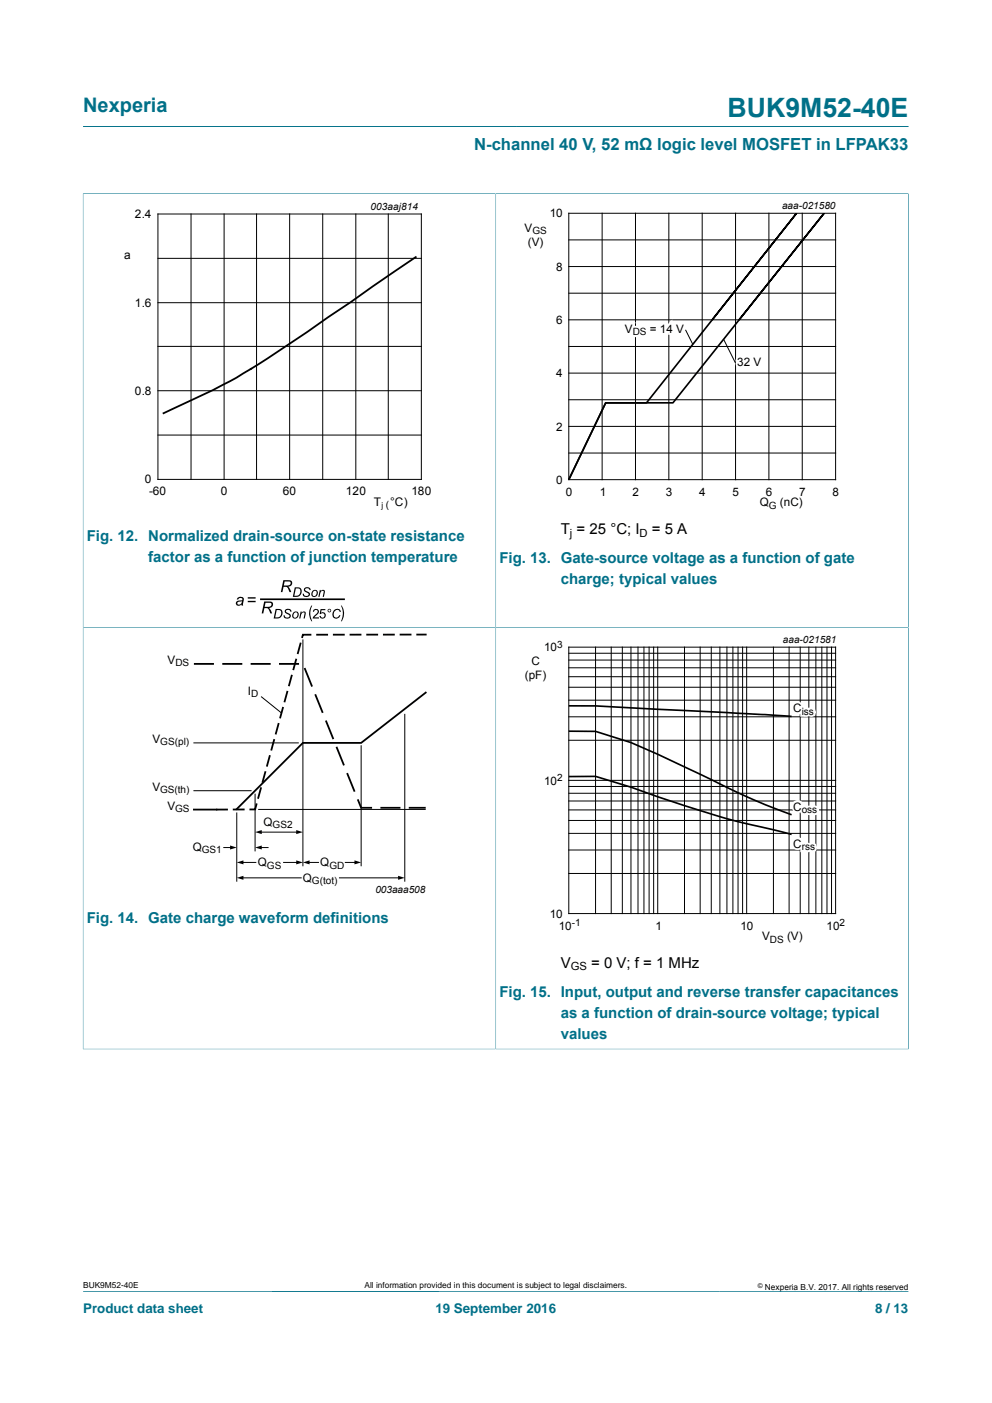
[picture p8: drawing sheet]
<svg xmlns="http://www.w3.org/2000/svg" width="210mm" height="297mm" viewBox="0 0 210 297" stroke-linecap="round" stroke-linejoin="round" font-family="sans-serif">
<path d="M17.6 26.8h174.7M17.5 41h174.9M17.6 40.9v181.2M104.9 41v181.1M192.3 40.9v181.2M17.6 132.9h174.7M17.5 222.1h174.9M17.6 273.3h174.7" fill="none" stroke="#007088" stroke-width=".21"/>
<g fill="none" stroke="#000" stroke-width=".21">
<path d="M33.4 54.7h55.8M33.4 45.3h55.8v56.2h-55.8zM40.4 45.3v56.2M47.4 45.3v56.2M54.3 45.3v56.2M61.3 45.3v56.2M68.3 45.3v56.2M75.3 45.3v56.2M82.2 45.3v56.2M120.4 45.1h56.5v56.4h-56.5zM120.4 56.4h56.5M120.4 50.8h56.5"/>
<path d="M127.5 45.1v56.4M134.5 45.1v56.4M141.6 45.1v56.4M148.6 45.1v56.4M155.7 45.1v56.4M162.8 45.1v56.4M169.8 45.1v56.4M33.4 73.3h55.8M33.4 64.1h55.8M120.4 73.3h56.5M120.4 79h56.5M120.4 67.7h56.5"/>
<path d="M120.4 62.1h56.5M145.1 69.8l1.6 3.1M153.2 71.8l2.5 5.1M33.4 92.1h55.8M33.4 82.7h55.8M120.4 95.9h56.5M120.4 90.3h56.5M120.4 84.6h56.5M64.1 135.5v47.8M120.4 137h56.5v56.4h-56.5zM120.4 139.7h56.5M120.4 138.3h56.5"/>
<path d="M126.1 137v56.4M129.4 137v56.4M131.7 137v56.4M133.6 137v56.4M135.1 137v56.4M136.3 137v56.4M137.4 137v56.4M138.4 137v56.4M139.2 137v56.4M144.9 137v56.4M148.2 137v56.4M150.6 137v56.4"/>
<path d="M152.4 137v56.4M153.9 137v56.4M155.1 137v56.4M156.2 137v56.4M157.2 137v56.4M158.1 137v56.4M163.7 137v56.4M167 137v56.4M169.4 137v56.4M171.2 137v56.4M172.7 137v56.4M174 137v56.4"/>
<path d="M175.1 137v56.4M176 137v56.4M41.1 157.3h22M55.4 147.5l4.2 3.4M76.5 157.9v25.4M85.7 151.2v35.3M120.4 156.7h56.5M120.4 151.7h56.5M120.4 148.2h56.5M120.4 145.5h56.5M120.4 143.3h56.5M120.4 141.4h56.5"/>
<path d="M41.1 167.4h12.1M47.4 179.4h1.6M50.1 172.1v14.4M54 168.1v12M54.7 171.3h35.4M55.1 179.4h1.6M55.1 176.2h7.9M120.4 179.9h56.5M120.4 176.4h56.5M120.4 173.7h56.5M120.4 171.5h56.5M120.4 169.6h56.5"/>
<path d="M120.4 167.9h56.5M120.4 166.5h56.5M120.4 165.2h56.5M51.3 182.6h2.9M51.3 185.8h12.5M60 182.6h3M65.3 182.6h2.1M71.9 185.8h12.7M73.1 182.6h2.2M120.4 184.9h56.5"/>
</g>
<g fill="none" stroke="#000" stroke-width=".38">
<path d="M88 54.4l-4.5 3.1a827.5 827.5 0 0 1-28.7 19.5 132.4 132.4 0 0 1-17.9 9.4l-2.3 1.1M62.7 139.6l-.6 2.1M63.6 136.2l-.5 2.1M65.7 134.4h-1.6l-.1 .5M69.3 134.4h-2.2M70.7 134.4h2.1M76.3 134.3l-2.1 .1M79.9 134.3h-2.2M83.4 134.3h-2.1M86.9 134.3h-2.1M90.1 134.3h-1.8M41.1 140.5h4.2"/>
<path d="M47.1 140.5h4.2M53.1 140.5h4.2M58 156.6l-.5 2.1M59 153.2l-.6 2.1M59.1 140.5h4.2M59.9 149.8l-.6 2.1M60.8 146.4l-.5 2.1M61.7 143l-.5 2.1M64.5 141.4l1.6 3.9M66.7 147l1.6 3.9M69 152.5l1.6 4M71.2 158.1l1.6 3.9"/>
<path d="M90.1 146.6l-13.6 10.7h-12.4l-14 14M41.1 171.4h4.7M48.1 171.4h-2.2M51.6 171.4h-2.1M54.3 170.3l-.3 1-1 .1M55.2 166.9l-.5 2M56.2 163.5l-.6 2M57.1 160.1l-.6 2M73.5 163.7l1.6 3.9M75.7 169.2l.8 1.8h2.3M80.5 171h4.3M86.5 171h3.6"/>
</g>
<path d="M20.4 42.4h81.7v66.4h-81.7z" fill="none" stroke="#fff" stroke-width=".21"/>
<g fill="#000">
<path d="M60.4 129.1a.76 .76 0 0 1 .8-.3 .76 .76 0 0 1 .5 .7l-.3-.1a.47 .47 0 0 0-.4-.3 .47 .47 0 0 0-.5 .4l.2 .1a.84 .84 0 0 1 .8 1 .83 .83 0 0 1-.8 .3 .83 .83 0 0 1-.7-.6h.3a.48 .48 0 0 0 .5 .4 .48 .48 0 0 0 .4-.5 1 1 0 0 1-.9-1zM63.6 129.5h.3l-.1 .2a.47 .47 0 0 1 .6-.3 .47 .47 0 0 1 .3 .6l-.2 .9h-.2l.2-1.2a.52 .52 0 0 0-.8 .5l-.1 .7h-.3zM64.4 124.6a.76 .76 0 0 1 .8-.3 .76 .76 0 0 1 .6 .6l-.3-.1a.47 .47 0 0 0-.5-.3 .47 .47 0 0 0-.4 .4l.2 .2a.84 .84 0 0 1 .8 .9 .83 .83 0 0 1-.9 .4 .83 .83 0 0 1-.6-.7h.2a.48 .48 0 0 0 .5 .5 .48 .48 0 0 0 .5-.6 1 1 0 0 1-.9-1zM65.9 128.2h.2l-.2 .5a3.6 3.6 0 0 0 .2 2.8h-.2a3.1 3.1 0 0 1 0-3.3zM67.7 124.9h.2v.2a.47 .47 0 0 1 .6-.3 .47 .47 0 0 1 .2 .7l-.1 .9h-.3l.2-1.3a.52 .52 0 0 0-.7 .6l-.2 .7h-.2zM70.7 129.2a.82 .82 0 0 1 .8-.3 .82 .82 0 0 1 .7 .6h-.3a.7 .7 0 0 0-.9-.3 .7 .7 0 0 0-.4 .9 .59 .59 0 0 0 .6 .6 .59 .59 0 0 0 .6-.5l.3 .1a.91 .91 0 0 1-1.3 .6 .91 .91 0 0 1-.3-1.5zM72.2 128.2h.1a3.1 3.1 0 0 1 0 3.3h-.1a3.6 3.6 0 0 0 0-3.3zM48.7 179l1.4 .4-1.4 .4zM54 179.4l1.4-.4v.8zM54 176.2l1.4-.5v.9zM62.7 175.7l1.4 .5-1.4 .4zM50.1 185.8l1.4-.4v.8z"/>
<path d="M50.1 182.6l1.4-.5v.9zM62.7 182.1l1.4 .5-1.4 .4zM64.1 182.6l1.4-.5v.9zM75 182.1l1.5 .5-1.5 .4zM84.3 185.4l1.4 .4-1.4 .4z"/>
<path d="M50.4 126.5a.71 .71 0 0 1 .8-.1 .71 .71 0 0 1 .4 .7l-.1 1.1h-.3l-.1-.2a.64 .64 0 0 1-.8 .2 .64 .64 0 0 1-.3-.8 .64 .64 0 0 1 .9-.3h.4v-.2a.46 .46 0 0 0-.4-.3 .46 .46 0 0 0-.5 .3h-.3zM50.3 127.5l-.1 .1a.44 .44 0 0 0 .5 .4 .44 .44 0 0 0 .4-.3l.1-.4z"/>
<path d="M52.4 126.4h1.7v.3h-1.7zM52.4 127.2h1.7v.3h-1.7z"/>
<path d="M55.9 127.3h1.1a.71 .71 0 0 1 .8 .7 .71 .71 0 0 1-.8 .7l.6 1.2h-.4l-.2-.5a.78 .78 0 0 0-1-.7l-.3 1.2h-.3zM56.2 127.6l-.2 .9h.5a.64 .64 0 0 0 .7-.1 .64 .64 0 0 0 .2-.7z"/>
<path d="M58.4 128.9h.6a1.01 1.01 0 0 1 .8 1 1.01 1.01 0 0 1-.8 1h-1.1zM58.6 129.1l-.3 1.6a.93 .93 0 0 0 1.1-.4 .93 .93 0 0 0-.2-1.1z"/>
<path d="M60 122.8h1a.71 .71 0 0 1 .9 .7 .71 .71 0 0 1-.9 .7l.7 1.1h-.4l-.2-.4a.78 .78 0 0 0-1.1-.7l-.2 1.1h-.3zM60.3 123.1l-.2 .8h.4a.64 .64 0 0 0 .8 0 .64 .64 0 0 0 .2-.7z"/>
<path d="M62.1 129.7a.73 .73 0 0 1 1.2 .3 .73 .73 0 0 1-.8 1l-.3-.1a.76 .76 0 0 1-.1-1.2zM62.3 129.8a.49 .49 0 0 0-.3 .6 .49 .49 0 0 0 .7 .3l.1-.2a.46 .46 0 0 0 .2-.6 .46 .46 0 0 0-.7-.1z"/>
<path d="M62.4 124.3h.6a1.01 1.01 0 0 1 .9 1 1.01 1.01 0 0 1-.9 1l-1 .1zM62.6 124.6l-.3 1.5a.93 .93 0 0 0 1.1-.3 .93 .93 0 0 0-.1-1.2z"/>
<path d="M66.2 125.1a.73 .73 0 0 1 1.1 .4 .73 .73 0 0 1-.8 .9l-.2-.1a.76 .76 0 0 1-.1-1.2zM66.4 125.2a.49 .49 0 0 0-.3 .7 .49 .49 0 0 0 .7 .2l.1-.1a.46 .46 0 0 0 .1-.7 .46 .46 0 0 0-.6-.1z"/>
<path d="M66.4 129a.65 .65 0 0 1 1 .1 .65 .65 0 0 1-.2 1l-.7 .6h1v.2h-1.3l.3-.6a.98 .98 0 0 0 .7-1.1h-.5l-.2 .3h-.3zM67.9 128.9h1v.3h-.8l-.1 .5a.67 .67 0 0 1 .9 .3 .67 .67 0 0 1-.4 .9 .67 .67 0 0 1-.9-.5h.3l.1 .3a.46 .46 0 0 0 .6-.2 .46 .46 0 0 0-.1-.6 .46 .46 0 0 0-.6 .1h-.2z"/>
<path d="M69.3 129.3a.4 .4 0 0 1 .8 0 .4 .4 0 0 1-.8 0zM69.5 129.3a.25 .25 0 0 0 .5 0 .25 .25 0 0 0-.5 0z"/>
</g>
<path d="M150.8 67.7l17.8-22.6-31.7 40.2h-8.7l-7.8 16.2 7.8-16.2h14.3l32-40.2-18 22.6M55.2 126.9h17.6M120.4 149.4h5.7l41.5 2.3M120.4 154.8h5.7l7.5 2.4 5.6 2.5 11.4 5.3a135.4 135.4 0 0 0 17 7.5M120.4 164.4h5.7l7.5 2.2a218.9 218.9 0 0 0 26 8.1l8 1.9" fill="none" stroke="#000" stroke-width=".35"/>
<text font-size="5.6" fill="#007088" x="154" y="24.8">BUK9M52-40E</text>
<text font-size="4.2" fill="#007088" x="17.6" y="23.6">Nexperia</text>
<text font-size="3.5" fill="#007088" x="100.4" y="31.7">N-channel 40 V, 52 mΩ logic level MOSFET in LFPAK33</text>
<g font-size="3.2">
<text x="118.7" y="113">T = 25 °C; I</text>
<text x="138" y="113">= 5 A</text>
<text x="118.7" y="204.8">V</text>
<text x="125.2" y="204.8">= 0 V; f = 1 MHz</text>
</g>
<g font-size="3.2" fill="#007088">
<text x="18.4" y="114.5">Fig. 12. Normalized drain-source on-state resistance</text>
<text x="31.4" y="118.9">factor as a function of junction temperature</text>
<text x="105.7" y="119.2">Fig. 13. Gate-source voltage as a function of gate</text>
<text x="118.7" y="123.6">charge; typical values</text>
<text x="18.4" y="195.3">Fig. 14. Gate charge waveform definitions</text>
<text x="105.7" y="211.1">Fig. 15. Input, output and reverse transfer capacitances</text>
<text x="118.7" y="215.5">as a function of drain-source voltage; typical</text>
<text x="118.7" y="219.9">values</text>
</g>
<g font-size="2.8" fill="#007088">
<text x="17.6" y="277.9">Product data sheet</text>
<text x="92.2" y="277.9">19 September 2016</text>
<text x="185.2" y="277.9">8 / 13</text>
</g>
<g font-size="2.5">
<text x="28.6" y="46.2">2.4</text>
<text x="116.4" y="46">10</text>
<text x="111" y="49">V</text>
<text x="111.7" y="52">(V)</text>
<text x="26.3" y="54.7">a</text>
<text x="117.7" y="57.3">8</text>
<text x="28.6" y="64.9">1.6</text>
<text x="117.7" y="68.6">6</text>
<text x="132.3" y="70.4">V</text>
<text x="137.6" y="70.4">= 14 V</text>
<text x="156.1" y="77.5">32 V</text>
<text x="28.6" y="83.6">0.8</text>
<text x="117.7" y="79.9">4</text>
<text x="117.8" y="91.1">2</text>
<text x="30.7" y="102.3">0</text>
<text x="31.6" y="104.9">-60</text>
<text x="46.7" y="104.9">0</text>
<text x="59.9" y="104.9">60</text>
<text x="73.2" y="104.9">120</text>
<text x="79.1" y="107.1">T</text>
<text x="82.6" y="107.1">°C)</text>
<text x="87.1" y="104.9">180</text>
<text x="117.7" y="102.4">0</text>
<text x="119.8" y="104.9">0</text>
<text x="127" y="104.9">1</text>
<text x="133.9" y="104.9">2</text>
<text x="141" y="104.9">3</text>
<text x="148" y="104.9">4</text>
<text x="155.1" y="104.9">5</text>
<text x="160.9" y="107.2">Q</text>
<text x="162.1" y="104.9">6</text>
<text x="165.1" y="107.2">(nC)</text>
<text x="169.2" y="104.9">7</text>
<text x="176.3" y="104.9">8</text>
<text x="115.2" y="137.9">10</text>
<text x="35.5" y="140.6">V</text>
<text x="111.1" y="143.8">(pF)</text>
<text x="112.5" y="140.9">C</text>
<text x="52.4" y="147.1">I</text>
<text x="167.9" y="150.8">C</text>
<text x="32.3" y="157.2">V</text>
<text x="32.3" y="167.4">V</text>
<text x="115.2" y="166.1">10</text>
<text x="35.5" y="171.4">V</text>
<text x="167.9" y="171.6">C</text>
<text x="55.8" y="174.9">Q</text>
<text x="167.9" y="179.5">C</text>
<text x="40.8" y="180.1">Q</text>
<text x="54.6" y="183.4">Q</text>
<text x="67.8" y="183.4">Q</text>
<text x="64.1" y="186.6">Q</text>
<text x="116.4" y="194.3">10</text>
<text x="118.3" y="196.8">10</text>
<text x="138.8" y="196.8">1</text>
<text x="156.7" y="196.8">10</text>
<text x="175" y="196.8">10</text>
<text x="161.3" y="199">V</text>
<text x="166.6" y="199">(V)</text>
</g>
<g font-size="2.4">
<text x="120.7" y="113.6">j</text>
<text x="135.4" y="113.6">D</text>
<text x="120.8" y="205.4">GS</text>
</g>
<g font-size="2.1">
<text x="78.4" y="44.4">003aaj814</text>
<text x="165.6" y="44.3">aaa-021580</text>
<text x="112.7" y="49.5">GS</text>
<text x="133.9" y="70.9">DS</text>
<text x="81.7" y="107.6">(</text>
<text x="162.8" y="107.7">G</text>
<text x="117.9" y="137.1">3</text>
<text x="165.7" y="136.2">aaa-021581</text>
<text x="37.1" y="141.1">DS</text>
<text x="53.1" y="147.6">D</text>
<text x="169.7" y="151.3">iss</text>
<text x="33.9" y="157.7">GS(pl)</text>
<text x="33.9" y="167.9">GS(th)</text>
<text x="117.9" y="165.3">2</text>
<text x="37.1" y="171.9">GS</text>
<text x="169.7" y="172.1">oss</text>
<text x="57.7" y="175.3">GS2</text>
<text x="169.7" y="179.9">rss</text>
<text x="42.7" y="180.6">GS1</text>
<text x="56.5" y="183.9">GS</text>
<text x="69.7" y="183.9">GD</text>
<text x="66" y="187.1">G(tot)</text>
<text x="79.5" y="189.1">003aaa508</text>
<text x="121" y="196">-1</text>
<text x="177.7" y="196">2</text>
<text x="163" y="199.5">DS</text>
</g>
<g font-size="1.8">
<text x="17.6" y="272.7">BUK9M52-40E</text>
<text x="77.2" y="272.7">All information provided in this document is subject to legal disclaimers.</text>
<text x="161.9" y="273">Nexperia B.V. 2017. All rights reserved</text>
</g>
<text font-size="1.7" x="80.7" y="107.5">j</text>
<text font-size="1.4" x="160.4" y="272.6">©</text>
</svg>
